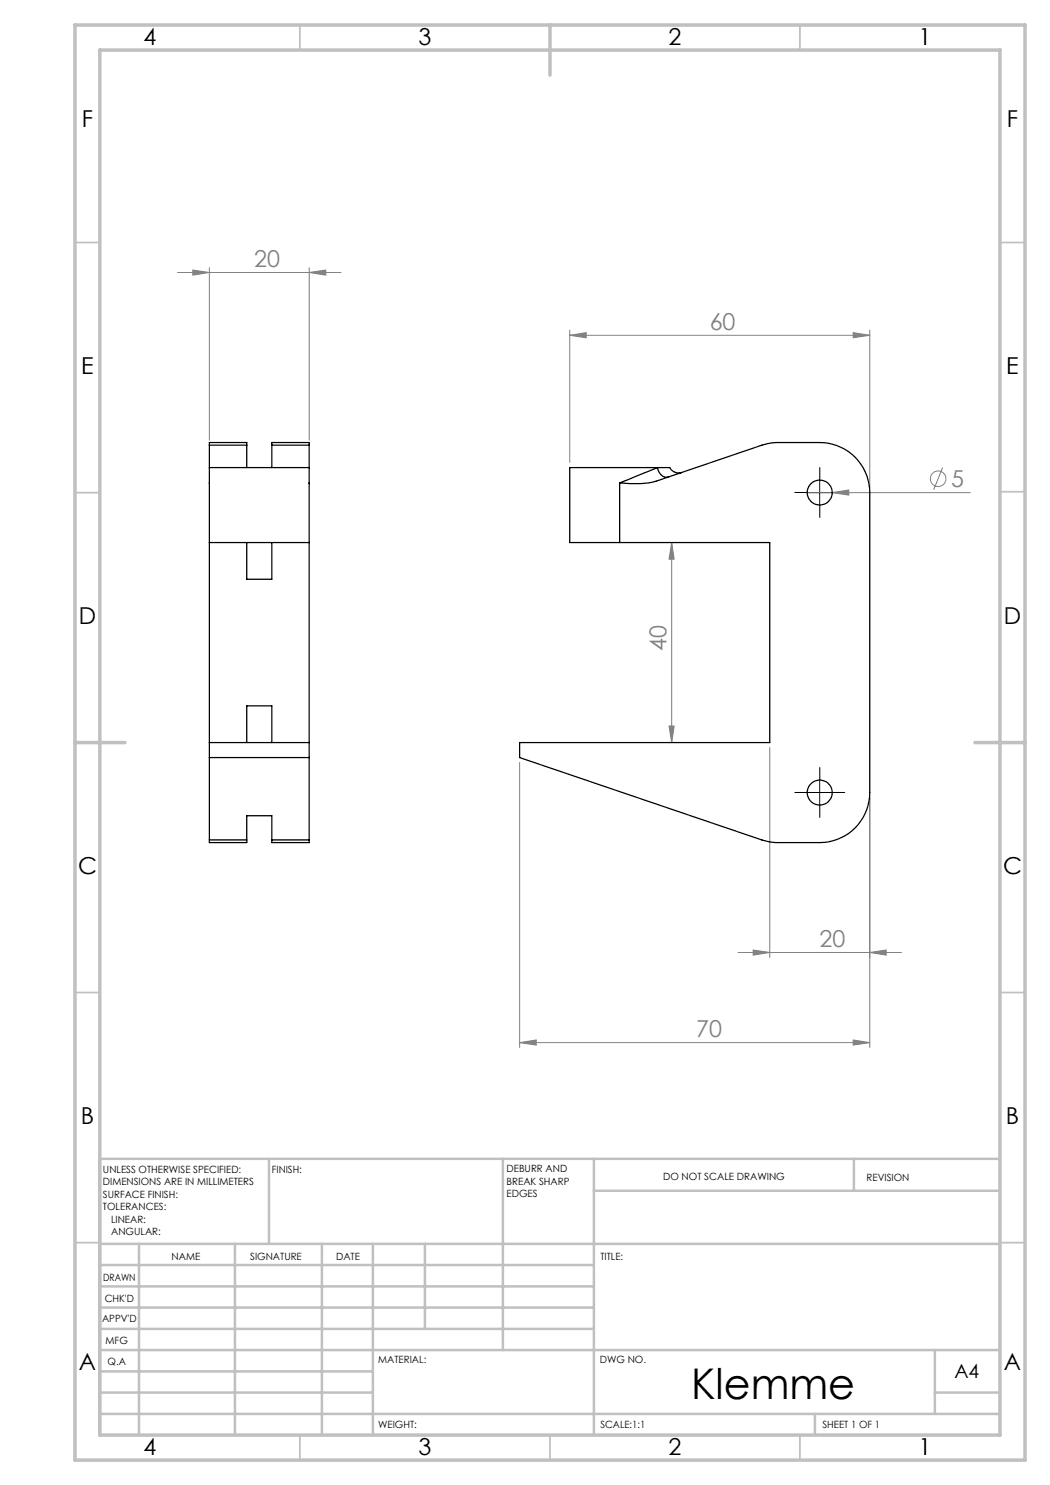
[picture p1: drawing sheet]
<svg xmlns="http://www.w3.org/2000/svg" width="210mm" height="297mm" viewBox="0 0 210 297" stroke-linecap="round" stroke-linejoin="round" font-family="sans-serif">
<g fill="none" stroke="#808080" stroke-width=".2">
<path d="M35.5 54.5h32.7M38.6 54l3.3 .5-3.3 .5zM41.9 53.5v34.5M61.8 54.5l3.4-.5v1zM61.8 53.5v34.5M113.9 67.1l3.3-.6v1.1zM113.9 66v26.5M113.9 67.1h60.1M170.6 66.5l3.4 .6-3.4 .5zM174 66v31.5M161.4 98.5h32.7M166.4 98.5l3.4-.5v1z"/>
<path d="M188.5 93.5l-1.8 4.5M134.3 108.5l.5 3.3h-1zM134.3 108.5v40M103.9 152.5v57M133.8 145.2h1l-.5 3.3zM154 149.5v42M174 159.5v50M147.6 190.5h32.7M150.6 190l3.4 .5-3.4 .5zM174 190.5l3.2-.5v1zM103.9 208.5l3.3-.5v1zM103.9 208.5h70.1"/>
<path d="M170.6 208l3.4 .5-3.4 .5z"/>
<circle cx="187.6" cy="95.7" r="1.56"/>
</g>
<path d="M161.5 98.5h-2.5M164 96v-2.5M166.5 98.5h2.5M164 101v2.5M161.5 158.5h-2.5M164 156v-2.5M166.5 158.5h2.5M164 161v2.5" fill="none" stroke="#000" stroke-width=".2" stroke-dasharray="15.2 1.3 1.3 1.3"/>
<path d="M161.4 98.5h5M163.9 96v5M161.4 158.5h5M163.9 156v5" fill="none" stroke="#000" stroke-width=".2"/>
<g fill="none" stroke="#c0c0c0" stroke-width=".35">
<path d="M60 5v5M160 5v5M15 48.5h5M200 48.5h5M15 98.5h5M200 98.4h5M15 198.5h5M200 198.5h5M15 248.5h5M200 248.5h5M60 287v5M110 287v5"/>
<path d="M160 287v5"/>
</g>
<g fill="none" stroke="#c0c0c0" stroke-width=".5">
<path d="M53.8 231.8v17M100.6 231.8v38.2M118.8 231.8v55.2M118.8 238.2h81.2M170.8 231.8v6.4M200 231.8h-180v55.2M20 248.8h180M20 257.3h98.8M20 253h98.8M27.8 248.8v38.2M47 248.8v38.2M64.4 248.8v38.2"/>
<path d="M74.6 248.8v38.2M85 248.8v17M20 265.8h98.8M20 261.5h98.8M20 278.5h54.6M20 274.3h54.6M20 270h180M187 278.5h13M187 270v12.8M20 282.8h180M163 282.8v4.2"/>
</g>
<path d="M15 5h190v287h-190zM20 10h180v277h-180zM110 5v10M15 148.5h10M195 148.5h10" fill="none" stroke="#c0c0c0" stroke-width=".7"/>
<g fill="#808080">
<path d="M166.4 98.5l3.4-.5v1z"/>
<path d="M38.6 54l3.3 .5-3.3 .5zM61.8 54.5l3.4-.5v1z"/>
<path d="M103.9 208.5l3.3-.5v1zM170.6 208l3.4 .5-3.4 .5zM150.6 190l3.4 .5-3.4 .5zM174 190.5l3.2-.5v1zM113.9 67.1l3.3-.6v1.1zM170.6 66.5l3.4 .6-3.4 .5z"/>
<path d="M134.3 108.5l.5 3.3h-1zM133.8 145.2h1l-.5 3.3z"/>
</g>
<g fill="none" stroke="#000" stroke-width=".25">
<path d="M41.9 93.5h19.9M41.9 96.6v.1M41.9 89v-.5h7.5v.5M41.9 89v79M41.9 89h7.5M49.4 89v4.5M54.4 89v-.5h7.4v.5M54.4 89v4.5M54.4 89h7.4M61.8 89v79M123.9 96.6a19.4 19.4 0 0 0 7.3-.4l22.4-7.5 1.6-.2h8.7a10 10 0 0 1 10.1 10v60a10 10 0 0 1-10.1 10h-8.7l-2.8-.5-48.5-16.5v-3h50.1v-40h-30.1M123.9 96.6v11.9"/>
<path d="M131.5 93.5h2.4a2.08 2.08 0 0 0 2.4 1M131.5 93.5l-7.6 3.1M131.5 93.5a1.99 1.99 0 0 0 2.2 1.9M131.5 93.5h-17.6v15h10M41.9 108.5h19.9M49.4 108.5v7.3h5v-7.3M41.9 148.5h19.9M41.9 151.5h19.9M49.4 148.5v-7.3h5v7.3M41.9 168v.5h7.5v-.5M41.9 168h7.5M49.4 168v-4.8h5v4.8"/>
<path d="M54.4 168v.5h7.4v-.5M54.4 168h7.4"/>
<circle cx="163.9" cy="98.5" r="2.5"/>
<circle cx="163.9" cy="158.5" r="2.51"/>
</g>
<text font-size="8.5" x="138.2" y="279.7">Klemme</text>
<g font-size="4.7">
<text x="28.7" y="9">4</text>
<text x="83.7" y="9">3</text>
<text x="133.7" y="9">2</text>
<text x="183.7" y="9">1</text>
<text x="16.4" y="25.5">F</text>
<text x="201.4" y="25.5">F</text>
<text x="16.3" y="74.7">E</text>
<text x="201.3" y="74.7">E</text>
<text x="15.8" y="124.7">D</text>
<text x="200.8" y="124.7">D</text>
<text x="15.6" y="174.7">C</text>
<text x="200.6" y="174.7">C</text>
<text x="16.2" y="224.7">B</text>
<text x="201.2" y="224.7">B</text>
<text x="15.8" y="274">A</text>
<text x="200.8" y="274">A</text>
<text x="28.7" y="291">4</text>
<text x="83.7" y="291">3</text>
<text x="133.7" y="291">2</text>
<text x="183.7" y="291">1</text>
</g>
<g font-size="4.7" fill="#808080">
<text x="50.8" y="53.5">20</text>
<text x="141.9" y="66">60</text>
<text x="190.2" y="97.4">5</text>
<text x="133.3" y="130.2" transform="rotate(-90 133.3 130.2)">40</text>
<text x="163.9" y="189.5">20</text>
<text x="139.3" y="207.5">70</text>
</g>
<text font-size="3.9" x="190.9" y="275.5">A4</text>
<g font-size="2">
<text x="20.6" y="234.6">UNLESS OTHERWISE SPECIFIED:</text>
<text x="20.6" y="237.1">DIMENSIONS ARE IN MILLIMETERS</text>
<text x="20.6" y="239.6">SURFACE FINISH:</text>
<text x="54.4" y="234.6">FINISH:</text>
<text x="101.3" y="234.5">DEBURR AND</text>
<text x="101.3" y="237">BREAK SHARP</text>
<text x="101.3" y="239.5">EDGES</text>
<text x="132.6" y="236">DO NOT SCALE DRAWING</text>
<text x="173.3" y="236.2">REVISION</text>
<text x="20.6" y="242.1">TOLERANCES:</text>
<text x="22.2" y="244.6">LINEAR:</text>
<text x="22.2" y="247.1">ANGULAR:</text>
<text x="34.3" y="252">NAME</text>
<text x="50" y="251.9">SIGNATURE</text>
<text x="67.2" y="251.9">DATE</text>
<text x="120.1" y="251.9">TITLE:</text>
<text x="20.6" y="256.1">DRAWN</text>
<text x="20.9" y="260.3">CHK'D</text>
<text x="20.4" y="264.4">APPV'D</text>
<text x="21.1" y="268.8">MFG</text>
<text x="21.5" y="273">Q.A</text>
<text x="75.6" y="272.5">MATERIAL:</text>
<text x="120" y="272.5">DWG NO.</text>
<text x="75.6" y="285.5">WEIGHT:</text>
<text x="120.1" y="285.6">SCALE:1:1</text>
<text x="164.5" y="285.6">SHEET 1 OF 1</text>
</g>
</svg>
